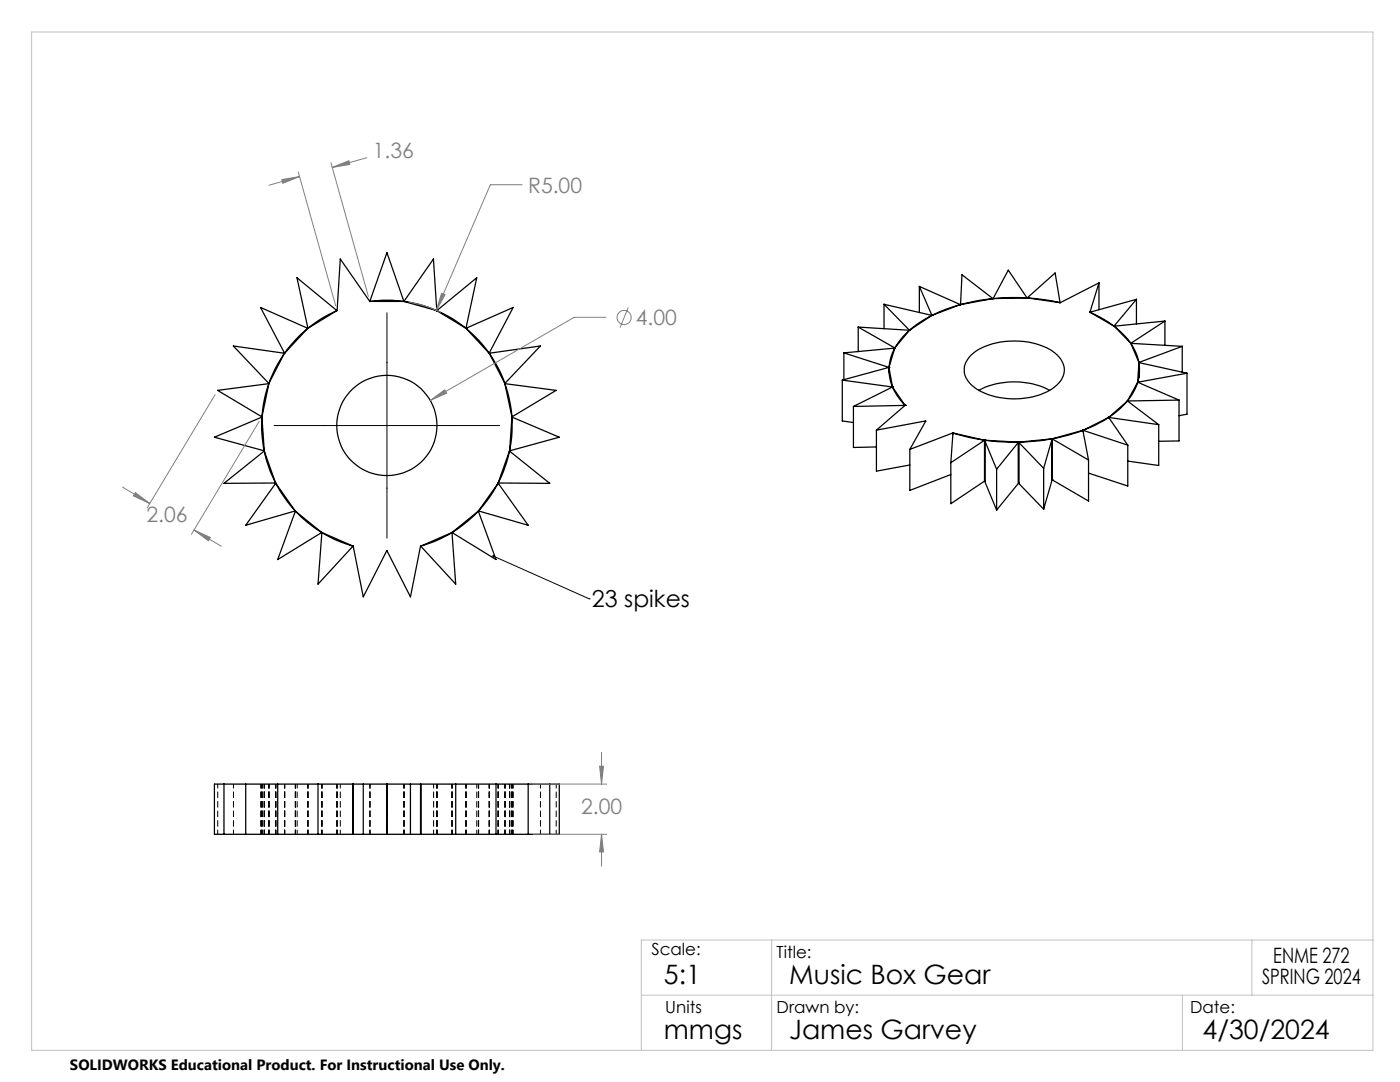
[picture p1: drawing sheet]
<svg xmlns="http://www.w3.org/2000/svg" width="279mm" height="216mm" viewBox="0 0 279 216" stroke-linecap="round" stroke-linejoin="round" font-family="sans-serif">
<g fill="none" stroke="#000" stroke-width=".2" stroke-dasharray="1.3 .6" stroke-dashoffset=".4" stroke-linecap="butt">
<path d="M43.4 156.4v10M46.6 156.4v10M52 156.4v10M52.2 156.4v10M52.3 156.4v10M52.7 156.4v10M52.8 156.4v10M53.7 156.4v10M55 156.4v10M56.8 156.4v10M58.9 156.4v10M59 156.4v10"/>
<path d="M59.3 156.4v10M61.4 156.4v10M61.5 156.4v10M64.2 156.4v10M67.2 156.4v10M67.3 156.4v10M67.9 156.4v10M73.8 156.4v10M77.2 156.4v10M80.6 156.4v10M86.5 156.4v10M87.2 156.4v10"/>
<path d="M90.2 156.4v10M93 156.4v10M95.2 156.4v10M95.5 156.4v10M97.6 156.4v10M97.7 156.4v10M99.4 156.4v10M100.8 156.4v10M101.7 156.4v10M102.2 156.4v10M102.4 156.4v10M107.9 156.4v10"/>
<path d="M111 156.4v10M87.2 166.4v-10M102.2 166.4v-10"/>
</g>
<path d="M52.7 156.4h.1M58.9 156.4h.1M52.7 166.4h.1M58.9 166.4h.1" fill="none" stroke="#000" stroke-width=".2" stroke-dasharray="1.3 .6" stroke-linecap="butt"/>
<g fill="none" stroke="#000" stroke-width=".25">
<path d="M183.5 57.1l2.5 5.8M183.5 57.1l8.2 3.7M183.5 57.1v5.3M198.2 59.6a34.9 34.9 0 0 0-6.5 1.2M198.2 59.6h.1M198.2 59.6l-6.2-4.8-.3 6M198.2 59.6l-6.5 1.2M205 59.4h-3.4l-3.4 .2M205 59.4l-3.8-5.5-3 5.7M205 59.4l-6.8 .2M205 59.4h.1M205 59.4l4.2 .5 2.4 .5"/>
<path d="M205 59.4l5.6-4.9 1 5.9M205 59.4l6.6 1M219.3 56.4l-7.7 4M219.3 56.4l-1.8 5.9M219.3 56.4v5.4M226.8 59.7l-9.3 2.6M226.8 59.7l-4.5 5.4M226.8 59.7v4.9M53.7 76.6a24.1 24.1 0 0 0-1.4 6.6M53.7 76.5v.1M53.7 76.6l-10.3 1.3 8.9 5.3M53.7 76.6l-1.4 6.6"/>
<path d="M56.8 70.5a25.3 25.3 0 0 0-3.1 6M56.8 70.5h.1M56.8 70.5l-10.2-1.5 7.1 7.5M56.8 70.5l-3.1 6M61.4 65.5a25.8 25.8 0 0 0-4.6 5M61.4 65.5h.1M61.4 65.5l-9.4-4.2 4.8 9.2M61.4 65.5l-4.6 5M67.2 62a22.7 22.7 0 0 0-5.7 3.5M67.2 62h.1M67.2 62l-7.9-6.6 2.2 10.1M67.2 62l-5.7 3.5"/>
<path d="M73.8 60.1a23.6 23.6 0 0 1 6.8 0M73.8 60.1h.1M73.8 60.1l3.4-9.7 3.4 9.7M73.8 60.1l-5.9-8.4-.6 10.3M73.8 60.1h6.8M80.6 60.1a22.7 22.7 0 0 1 6.6 1.9M80.6 60.1h.1M80.6 60.1l5.9-8.4 .7 10.3M80.6 60.1l6.6 1.9M87.2 62a23.8 23.8 0 0 1 5.8 3.5M87.2 62h.1M87.2 62l7.9-6.6-2.1 10.1"/>
<path d="M87.2 62l5.8 3.5M93 65.5a23.2 23.2 0 0 1 4.6 5M93 65.5h.1M93 65.5l9.4-4.2-4.8 9.2M93 65.5l4.6 5M97.6 70.5h.1M97.6 70.5a25.3 25.3 0 0 1 3.2 6M97.6 70.5l10.2-1.5-7 7.5M97.6 70.5l3.2 6M100.8 76.6a26 26 0 0 1 1.4 6.6M100.8 76.5v.1M100.8 76.6l10.2 1.3-8.8 5.3"/>
<path d="M100.8 76.6l1.4 6.6M168.1 75.8v8.2l2.2 .3M168.1 75.8l10 1.4M168.4 70.4l9 2.9M168.4 70.4v5.3M171.3 65.3l7.3 4.1M171.3 65.3l10.2 .6M171.3 65.3v4.9M176.4 60.7v4.9M176.4 60.7l5.1 5.2M176.4 60.7l9.6 2.2M177.4 73.3a9.5 9.5 0 0 0 .7 3.9"/>
<path d="M177.4 73.3h.1M177.4 73.3l-9.3 2.5M177.4 73.3v1M177.4 73.3l.7 3.9M178.1 77.2h.1M178.1 77.2a11.9 11.9 0 0 0 2.5 3.7M178.1 77.2l2.5 3.7M178.1 77.2l-7.8 3.9M178.6 69.5a9.1 9.1 0 0 0-1.2 3.8M178.6 69.4v.1M178.6 69.5l-10.2 .9M178.6 69.5l-1.2 3.8"/>
<path d="M181.5 65.9a15.3 15.3 0 0 0-2.9 3.5M181.5 65.9h.1M181.5 65.9l-2.9 3.5M186 62.9a20.6 20.6 0 0 0-4.5 3M186 62.9h.1M186 62.9l-4.5 3M191.7 60.8a29 29 0 0 0-5.7 2.1M191.7 60.8h.1M191.7 60.8l-5.7 2.1M193.8 70.8a13.6 13.6 0 0 1 10.7-2.6 10.1 10.1 0 0 1 7.2 3.5 3.8 3.8 0 0 1-1.2 5.5 14.8 14.8 0 0 1-12.5 1.8 7.7 7.7 0 0 1-5.4-4 3.8 3.8 0 0 1 1.2-4.2zM195.3 77.9a15.6 15.6 0 0 1 14.2 0M217.5 62.3a23.4 23.4 0 0 1 4.8 2.8"/>
<path d="M217.5 62.3h.1M217.5 62.3l4.8 2.8M222.3 65.1h.1M222.4 65.1a17.4 17.4 0 0 1 3.3 3.4M222.4 65.1l3.3 3.4M225.7 68.5a10.4 10.4 0 0 1 1.6 3.8M225.7 68.5h.1M225.7 68.5l10.2 .6M225.7 68.5l1.6 3.8M227 76.3a11.3 11.3 0 0 1-2 3.7M227 76.3h.1M227 76.3l8.3 3.5"/>
<path d="M227 76.3l-2 3.7M227.3 72.4a8.6 8.6 0 0 1-.3 3.9M227.3 72.3v.1M227.3 72.4l9.6 2.1M227.3 72.4v2.9M227.3 72.4l-.3 3.9M232.5 64.1l-6.8 4.4M232.5 64.1v4.8M232.5 64.1l-10.1 1M235.3 79.8l-10.3 .2M235.3 79.8v8.2l-4.1 .1M235.9 69.1l-8.6 3.2"/>
<path d="M235.9 69.1v5.2M236.9 74.5l-9.9 1.8M236.9 74.5v8.2l-1.6 .2M52.3 83.2a24.9 24.9 0 0 0 .4 6.8M52.3 83.2h.1M52.3 83.2l-9.5 4 9.9 2.8M52.3 83.2l.4 6.8M52.7 90a25.2 25.2 0 0 0 2.3 6.4M52.7 90l-8 6.4h10.3M52.7 90l2.3 6.4M52.7 90h.1M55 96.4h.1"/>
<path d="M55 96.4a26.7 26.7 0 0 0 3.9 5.6M55 96.4l-6 8.4 9.9-2.8M55 96.4l3.9 5.6M99.4 96.4a25.2 25.2 0 0 1-3.9 5.6M99.4 96.4h.1M99.4 96.4l6 8.4-9.9-2.8M99.4 96.4l-3.9 5.6M101.7 90a25.2 25.2 0 0 1-2.3 6.4M101.7 90l8 6.4h-10.3M101.7 90l-2.3 6.4M101.7 90h.1M102.2 83.2a24.9 24.9 0 0 1-.5 6.8"/>
<path d="M102.2 83.2h.1M102.2 83.2l9.4 4-9.9 2.8M102.2 83.2l-.5 6.8M170.3 81.1v8.2l4.6-.1M174.9 85.8v8.2l6.7-1.2M180.6 80.9h.1M180.6 80.9l-5.7 4.9M180.6 80.9l-10.3 .2M181.6 89.7v8.2l8.2-3.2M184.7 84l-3.1 5.7M184.7 84l-9.8 1.8M184.7 84v.1"/>
<path d="M189.8 92.3v8.2l6.7-4.5M190.1 86.4h.1M190.1 86.4l-8.5 3.3M190.1 86.4v.3M190.2 86.4l3.1 .8 3.2 .6M190.2 86.4l6.3 1.4M190.2 86.4l-.4 5.9M196.5 87.8l2.5 .3 4.3 .1M196.5 87.8h.1M196.5 96h.1M196.5 87.8v8.2M196.5 87.8l2.4 5.8"/>
<path d="M196.5 96l2.4 5.8M196.5 87.8l6.8 .4M196.5 87.8l-6.7 4.5M198.9 93.6v8.2M203.3 88.2h.1M203.3 96.4h.1M203.3 88.2l-4.4 5.4M203.3 88.2v8.2M203.3 96.4l-4.4 5.4M203.3 88.2l5 5.3M203.3 96.4l5 5.2M208.3 93.5v8.1"/>
<path d="M210 87.6l-2.5 .3-4.2 .3M210 87.6h.1M210 95.7h.1M210 87.6l-1.7 5.9M210 87.6v8.1M210 95.7l-1.7 5.9M210 87.6l7.2 4.2M210 87.6l-6.7 .6M216.1 85.9a30.9 30.9 0 0 1-6.1 1.7M216.1 85.9h.1M216.1 85.9l1.1 5.9M216.1 85.9l-6.1 1.7"/>
<path d="M216.1 85.9v.1M216.1 85.9l9 2.9M217.2 91.8v8.2l-7.2-4.3M221.3 83.3a24.8 24.8 0 0 1-5.2 2.6M221.3 83.3h.1M221.3 83.3l3.8 5.5M221.3 83.3l9.9 1.4M221.3 83.3l-5.2 2.6M225 80a17 17 0 0 1-3.7 3.3M225 80h.1M225 80l6.2 4.7M225 80l-3.7 3.3"/>
<path d="M225.1 88.8v8.2l-7.9-2.6M231.2 84.7v8.2l-6.1-.9M58.9 102h.1M58.9 102a25.8 25.8 0 0 0 5.3 4.3M58.9 102l-3.5 9.7 8.8-5.4M58.9 102l5.3 4.3M64.2 106.3h.1M64.2 106.3a22.9 22.9 0 0 0 6.2 2.7M64.2 106.3l6.2 2.7M64.2 106.3l-.7 10.3 6.9-7.6M70.4 109l2.1 10.1 4.7-9.2 4.7 9.2 2.1-10.1M90.2 106.3h.1"/>
<path d="M90.2 106.3a23.7 23.7 0 0 1-6.2 2.7M90.2 106.3l-6.2 2.7M90.2 106.3l.7 10.3-6.9-7.6M95.5 102a25.8 25.8 0 0 1-5.3 4.3M95.5 102l3.5 9.7-8.8-5.4M95.5 102l-5.3 4.3M95.5 102h.1M42.8 156.5h68.8v10h-68.8zM44.7 156.5v10M49 156.5v10M55.4 156.5v10M63.5 156.5v10"/>
<path d="M70.4 156.5l.1 10zM72.5 156.5v10M77.2 156.5v10zM81.9 156.5v10M83.9 156.5v10M84 156.5v10M90.9 156.5v10M99 156.5v10M105.4 156.5v10M109.7 156.5v10"/>
<circle cx="77.2" cy="84.9" r="10"/>
</g>
<g fill="none" stroke="#808080" stroke-width=".2">
<path d="M56.2 35.8l3.6-.6-3.4 1.4zM59.5 34.3l7.5 26.7M59.8 35.2l-6.1 1.8M66 32.5l7.5 26.7M66.3 33.4l3.3-1.3 .2 .7zM73.2 31.5l-6.9 1.9M104.2 36.9h-6.3l-10.8 25M88.1 58.5l.7 .3-1.7 3.1zM42.9 78.7l-13.5 22.6M81.6 60.3a26.4 26.4 0 0 1 6.4 2M85.9 79.9l2.9-2.1 .3 .7zM120.9 63.3h-6.3l-28.7 16.6"/>
<path d="M125.4 61.3l-1.6 4.1M24.4 97.2l5.5 3.3M27 98.3l2.9 2.2-3.3-1.5zM51.8 84l-13.6 22.6M38.7 105.8l3.3 1.4-.4 .7zM38.7 105.8l5.5 3.2M106.4 156.5h14.7M119.7 152.9h.7l-.3 3.6zM120.1 150.1v6.4M106.4 166.5h14.7M120.1 166.5l.3 3.5h-.7zM120.1 166.5v6.3"/>
<circle cx="124.6" cy="63.3" r="1.42"/>
</g>
<path d="M77.2 62.4v45M54.7 84.9h45M98.5 111l19.1 8.5M117.6 119.5h.1" fill="none" stroke="#000" stroke-width=".2"/>
<path d="M6.3 6.4h267.7v203.2h-267.7zM128 198.6h146M154 187.6v22M236 198.6v11M249.8 187.6v11M274 187.6h-146v22" fill="none" stroke="#c0c0c0" stroke-width=".2"/>
<path d="M98.3 110.8a.25 .25 0 0 1 .4 0 .25 .25 0 0 1-.2 .4 .25 .25 0 0 1-.3-.3l.3 .1z" fill="#000"/>
<path d="M119.7 152.9h.7l-.3 3.6zM120.1 166.5l.3 3.5h-.7zM88.1 58.5l-1 3.4 1.7-3.1zM66.3 33.4l3.3-1.3 .2 .7zM56.2 35.8l3.6-.6-3.4 1.4zM27 98.3l2.9 2.2-3.3-1.5zM38.7 105.8l3.3 1.4-.4 .7zM85.9 79.9l3.2-1.4-.3-.7z" fill="#808080"/>
<g font-size="5.3">
<text x="132.5" y="196.4">5:1</text>
<text x="157.5" y="196.4">Music Box Gear</text>
<text x="132.5" y="207.4">mmgs</text>
<text x="157.5" y="207.4">James Garvey</text>
<text x="240" y="207.4">4/30/2024</text>
</g>
<text font-size="4.7" x="118.1" y="121.2">23 spikes</text>
<g font-size="4.2" fill="#808080">
<text x="74.4" y="31.6">1.36</text>
<text x="105.4" y="38.4">R5.00</text>
<text x="126.9" y="64.9">4.00</text>
<text x="29.2" y="104.1">2.06</text>
<text x="116" y="162.5">2.00</text>
</g>
<g font-size="4.2">
<text x="251.9" y="196.4">SPRING 2024</text>
<text x="254.1" y="192.2">ENME 272</text>
</g>
<g font-size="3.3">
<text x="130" y="190.6">Scale:</text>
<text x="155" y="191.2">Title:</text>
<text x="132.8" y="202.2">Units</text>
<text x="155" y="202.2">Drawn by:</text>
<text x="237.5" y="202.2">Date:</text>
</g>
<text font-size="3" x="14" y="213.5">SOLIDWORKS Educational Product. For Instructional Use Only.</text>
</svg>
